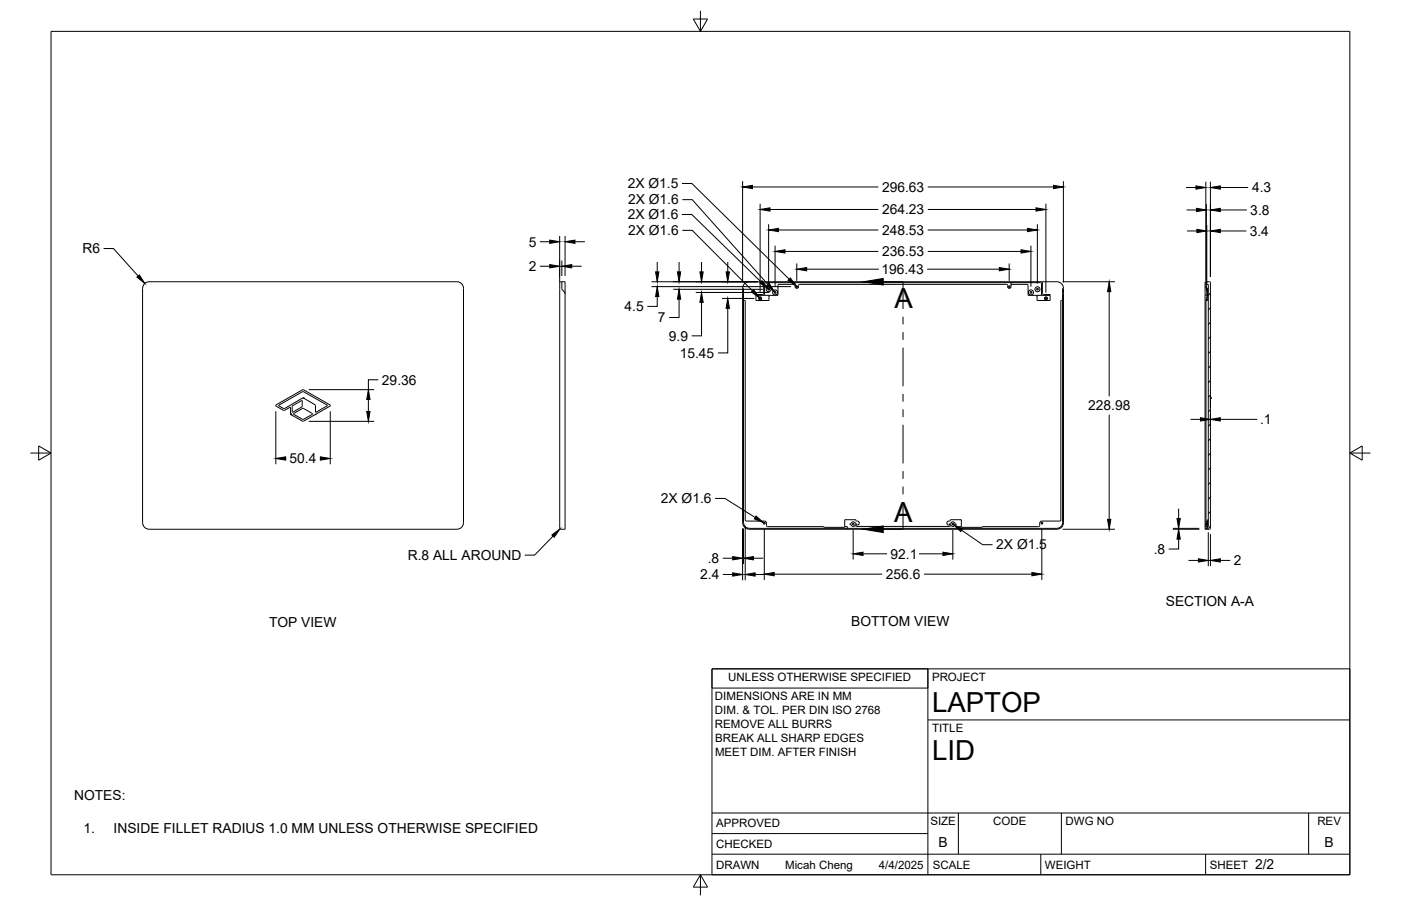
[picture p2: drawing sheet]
<svg xmlns="http://www.w3.org/2000/svg" width="432mm" height="279mm" viewBox="0 0 432 279" stroke-linecap="round" stroke-linejoin="round" font-family="sans-serif">
<!-- layer: Visible -->
<g fill="none" stroke="#000" stroke-width=".31">
<path d="M43.9 88.9v72.3M46 86.9h94.9a2 2 0 0 1 2 2v72.3a2 2 0 0 1-2 2h-94.9M46 86.9a2 2 0 0 0-2 2M172.5 87l1.7-.1v76.3h-1.4a.94 .94 0 0 1-.3-1.2zM173.2 86.9v.6a2.6 2.6 0 0 0 .9 2.9l.1 .2M228.9 88.9v72.3M229.2 92.3l.1 .3 .4 .1v67.6l.3 .4M229.2 88.9v72.3l.5 1.2 1.2 .5M230.9 86.9h94.9a2.16 2.16 0 0 1 2 2.3v72a2 2 0 0 1-2 2h-94.9M230.9 86.9a2 2 0 0 0-2 2M235 90.8h-2v1.9h4v-1.6h-4M235.4 86.9v3.6l-.4 .3"/>
<path d="M235.6 87.5v3.6M235.7 87.5l.3-.3 84.7-.1 .3 .4v3.6M239.8 88v3.1h-2.4l-.4 .3M239.8 88l.3-.3h4.6l.3 .3M244.7 87.1l.3 .4v.9a.54 .54 0 0 0 .6 .5 .54 .54 0 0 0 .5-.5v-.4M246.4 87.7h63.8l.3 .3M246.5 87.7l-.4 .3M311.6 88l.3-.3h4.6l.4 .3M311.9 87.1l-.2 .2-.1 1.1a.53 .53 0 0 1-.5 .5 .53 .53 0 0 1-.6-.5v-.4M316.9 88v3.1h2.4l.3 .3M321.3 86.9v3.6M321.3 90.5l.3 .3"/>
<path d="M321.6 90.8h2.1v1.9h-4.1v-1.6h4.1M327.5 88.9v72.3l-.5 1.2-1.2 .5M327.5 92.3l-.2 .3-.3 .1v67.7l-.4 .3M371.4 87.2v75.7M371.4 91.1h1M371.4 87.2h.2v.5M371.6 87.7v1.2h.8M371.6 87.7h.8v74.6l-.7 .1v-.5M371.7 92.7v68M371.7 92.4v.3M371.7 92.7h.7M371.9 88.9v.5"/>
<path d="M371.9 89.4v1.6h.3M371.9 89.4h.3M372.1 91.6h-.3v.9h.3M372.1 91.1v1.6M372.2 88.9v2.5M372.8 86.9h-1.4v.3M372.8 86.9l.3 .3v75.7l-.3 .3M89.6 127.7h.1M89.6 127.7l-.1-2.1-2 1-2.4-1.3-.1-.4 8.4-4.7 8.4 4.7-.1 .4-4.6 2.6M89.6 127.7v.1M89.6 127.8l.1 .1M89.7 127.9l3.7 2 3.7-2"/>
<path d="M89.7 127.9h.1M90.1 125.2l.1 1.9 2.9-1.7v-1.9l-3 1.7M90.5 127.6l2.8 1.8M93.3 122.7h.1M93.3 122.7h.2M93.3 120.7l-7.4 4.4 1.7 .9 5.7-3.3M93.3 125.9l-2.8 1.7M93.4 125.9l2.9 1.7M93.4 120.7l7.5 4.4-3.6 2-.1-2.2-3.7-2.2M93.5 122.7h.1M96.3 127.6v.1l-2.9 1.7M97.1 127.9h.1"/>
<path d="M373.1 122.7h.1M373.1 129.4v.5M373.1 120.2v.5M373.1 122.7v3.2M44 161.2a2 2 0 0 0 2 2M228.9 161.2a2 2 0 0 0 2 2M230 160.7h5.6M230.9 162.9h94.9M235.6 160.7l.6 .4 .1 1.1 .3 .2h17.3M253.9 162.4v.1M253.9 162.4l.2 .2M254 162.6h6.2"/>
<path d="M260.3 162.4l-.1 .2M260.3 162.4h.9v.4M261.2 162.8l.1 .1M262.3 161.4l-.3 .1v.3l.3 .1M262.3 161.4a.96 .96 0 0 1 1-.3 .96 .96 0 0 1 .7 .7h-.2a.82 .82 0 0 1-.7 .5 .82 .82 0 0 1-.8-.4M263.8 160.5v-.2h-3.5v2.2M263.8 162.1v.1M263.8 160.5l.2 .2M263.9 160.7h.3M264.2 160.7a.68 .68 0 0 1 .6 .8 .68 .68 0 0 1-1 .5v.1M292.4 160.7h.3M292.4 160.7a.68 .68 0 0 0-.5 .8 .68 .68 0 0 0 .9 .5l-.1 .3h-28.7l-.2-.1"/>
<path d="M292.7 161.5h.1a.97 .97 0 0 1 1.1-.5 .97 .97 0 0 1 .8 .8h-.2a.87 .87 0 0 1-.8 .5 .87 .87 0 0 1-.8-.5h-.2zM292.7 160.7l.3-.4h3.3v2.1h-.8l-.2 .5M296.3 162.4l.2 .2M296.5 162.6h6.1M302.8 162.4l-.2 .2M302.8 162.4h17.3M302.8 162.4v.1M321.1 160.7h5.5M321.1 160.7l-.6 .4-.1 1.1-.3 .2M371.4 162.9v.3h1.4M371.7 160.7v1.7M371.7 162.4v.5"/>
<path d="M371.7 160.7h.7M371.7 162.4h.5M371.7 161.4l.5 .1M371.7 161.9h.5M371.7 161.4h.5M372.2 161.8l-.5 .1M372.2 161.9v1h-.8M372.2 160.9h-.5v.5M372.2 161.9h.2M372.4 160.3h-.2v1.6"/>
<circle cx="234.3" cy="92" r=".48"/>
<circle cx="234.3" cy="92" r=".26"/>
<circle cx="236.9" cy="89.2" r=".77"/>
<circle cx="236.9" cy="89.2" r=".26"/>
<circle cx="238.9" cy="90.2" r=".77"/>
<circle cx="238.9" cy="90.2" r=".26"/>
<circle cx="245.6" cy="88.4" r=".24"/>
<circle cx="311.1" cy="88.4" r=".24"/>
<circle cx="317.8" cy="90.2" r=".77"/>
<circle cx="317.8" cy="90.2" r=".26"/>
<circle cx="319.8" cy="89.2" r=".77"/>
<circle cx="319.8" cy="89.2" r=".26"/>
<circle cx="322.4" cy="92" r=".48"/>
<circle cx="322.4" cy="92" r=".26"/>
<circle cx="235.6" cy="161.3" r=".26"/>
<circle cx="263" cy="161.6" r=".24"/>
<circle cx="293.7" cy="161.6" r=".24"/>
<circle cx="321.1" cy="161.3" r=".26"/>
</g>
<!-- layer: Border -->
<path d="M15.7 9.7h400.3v260.1h-400.3zM213.7 5.9h4.4l-2.2 3.8zM215.9 3.3v6.4M9.4 139.7h6.3M11.9 137.5l3.8 2.2-3.8 2.2zM416 139.7h6.4M416 139.7l3.8-2.2v4.4zM215.9 269.8l2.2 3.8h-4.4zM215.9 269.8v6.3" fill="none" stroke="#000" stroke-width=".31"/>
<!-- layer: Titleblock -->
<path d="M219.4 206.3h196.6v63.5h-196.6zM286 206.3v63.5M286 222h130M219.4 257.1h66.6M219.4 250.7h196.6M295.4 250.7v12.7M327.1 250.7v12.7M403.3 250.7v12.7M219.4 263.4h196.6M320.8 263.4v6.4M371.6 263.4v6.4" fill="none" stroke="#000" stroke-width=".31"/>
<!-- layer: Custom Tables -->
<path d="M219.4 206.3h66.6v5.9h-66.6z" fill="none" stroke="#000" stroke-width=".31"/>
<!-- layer: FD_Dimensions -->
<g fill="none" stroke="#000" stroke-width=".31">
<path d="M210.2 56.6h3l30 29.5M228.9 55.9v31.2M231.9 57.7h38.8M285.9 57.7h38.8M327.7 55.9v31.2M365.5 57.8h3.1M371.6 56v30.6M373.1 56v29.4M376.1 57.8h8.6M31.9 76.6h3.1l7.6 8.5M166.4 74.5h3M172.5 72.8v14.3"/>
<path d="M174.2 72.8v12.3M177.2 74.5h3.1M210.2 66.1h3l21.3 20.8M210.3 61.6h3l23.4 26.1M210.3 71h3l18.6 18.7M234.3 62.8v27.5M236.9 69.2v18.2M237.3 64.6h33.4M238.9 75.8v12.6M239.9 70.9h30.8M241.9 77.5h28.8M285.9 77.5h28.8"/>
<path d="M285.9 70.9h30.8M285.9 64.6h33.4M317.7 75.8v12.6M319.7 69.2v18.2M322.3 62.8v27.5M365.7 64.7h3.1M365.8 71.2h3.1M371.8 63v26.8M371.9 69.4v18.3M376.1 64.7h8.2M376.1 71.2h8M166.4 82.1h3"/>
<path d="M173.2 80.3v4.8M176.2 82.1h3.1M200.8 86.9h32.8M200.8 88.4h43M202.6 91.4v3.1h-3.1M202.6 80.8v3M207.5 89.2h27.6M209.3 92.3v5.6h-3.1M209.3 80.8v3M214.4 90.2h22.7M216.2 93.2v10.4h-3M216.2 80.8v3"/>
<path d="M222.5 92h10M224.3 95.1v13.7h-3M224.3 80.8v3M245.6 81.2v5.4M248.6 83h22.3M285.8 83h22.2M311 81.2v5.4M327.5 86.9h16.1M341.9 89.9v32.3M116.6 117.1h-3.1v3.1M85 126.8v16.4M95.2 129.9h20.1"/>
<path d="M95.2 120.2h20.1M101.8 126.8v16.4M113.5 123.2v3.7M341.9 127.9v32.3M366.9 129.3h3.1M373 127.7v3.4M373.1 128.8v2.3M376.1 129.3h11.4M88.1 141.4h.1M98.6 141.4h.1M220.4 153.7h3l9.4 5.9M363.3 156.8v3.1"/>
<path d="M170.5 165.3l-5.7 5.9h-3.1M222.8 177.2h3M222.8 172.1h3M228.9 163v15.9M229.2 163v10.9M229.7 162.1v16.8M232.2 172.1h3M232.7 177.2h3.1M235.6 163.1v15.7M238.6 177.1h33.3M263 163.4v9.2M266 170.8h7.4"/>
<path d="M283.3 170.8h7.3M284.8 177.1h33.3M293.7 163.4v9.2M296.4 163.5l6.5 4.5h3M321.1 163.1v15.7M327.5 163.2h16.1M361.5 163.2h8.1M361.5 162.9h8.1M363.3 166.3v3h-3.1M366.3 172.8h3.1M372.4 164.1v10.5M373.1 164.7v9.9"/>
<path d="M376.1 172.8h3.1"/>
</g>
<g fill="#000" stroke="#000" stroke-width=".31">
<path d="M228.9 57.7l3-.5v1zM324.7 57.2l3 .5-3 .5zM368.6 57.3l3 .5-3 .5zM373.1 57.8l3-.5v1zM169.4 74l3.1 .5-3.1 .6zM174.2 74.5l3-.5v1.1zM234.3 64.6l3-.5v1zM236.9 70.9l3-.5v1zM238.9 77.5l3-.5v1zM314.7 77l3 .5-3 .5zM316.7 70.4l3 .5-3 .5zM319.3 64.1l3 .5-3 .5z"/>
<path d="M368.8 64.2l3 .5-3 .6zM368.9 70.7l3 .5-3 .5zM373.1 64.7l3-.5v1.1zM373.1 71.2l3-.5v1zM42.2 85.5l.8-.7 1.6 2.6zM169.4 81.6l3.1 .5-3.1 .5zM173.2 82.1l3-.5v1zM202.1 83.8h1l-.5 3.1zM202.6 88.4l.5 3h-1zM208.8 83.8h1l-.5 3.1zM209.3 89.2l.5 3.1h-1zM215.7 83.8h1l-.5 3.1z"/>
<path d="M216.2 90.2l.5 3h-1zM223.8 83.8h1l-.5 3.1zM224.3 92l.5 3.1h-1zM231.6 90l.7-.7 1.8 2.5zM234.9 86.6l1.8 2.4-2.5-1.7zM236.3 88.1l.8-.7 1.6 2.6zM242.9 86.4l.7-.7 1.8 2.5zM245.6 83l3-.5v1zM308 82.5l3 .5-3 .5zM341.9 86.9l.5 3h-1zM113 126.9h1l-.5 3zM113.5 120.2l.5 3h-1z"/>
<path d="M370 128.8l3 .5-3 .5zM373.1 129.3l3-.5v1zM85 141.4l3.1-.5v1zM98.7 140.9l3.1 .5-3.1 .5zM233 159.2l2.4 2-2.9-1.2zM362.8 159.9h1l-.5 3zM170.1 165l2.5-1.9-1.8 2.6zM225.8 176.7l3.1 .5-3.1 .5zM225.8 171.6l3.1 .5-3.1 .6zM229.2 172.1l3-.5v1.1zM229.7 177.2l3-.5v1zM235.6 177.1l3-.5v1z"/>
<path d="M263 170.8l3-.5v1zM290.6 170.3l3.1 .5-3.1 .5zM293.9 161.8l2.8 1.3-.6 .8zM318.1 176.6l3 .5-3 .5zM341.4 160.2h1l-.5 3zM363.3 163.2l.5 3.1h-1zM369.4 172.3l3 .5-3 .5zM373.1 172.8l3-.5v1z"/>
</g>
<!-- layer: Hatching -->
<g fill="none" stroke="#000" stroke-width=".31">
<path d="M372.1 86.9l-.5 .5M373.1 90.4l-.7 .7M373.1 94.9l-.7 .7M373.1 99.4l-.7 .7M373.1 103.9l-.7 .7M373.1 108.4l-.7 .7M373.1 112.9l-.7 .6M373.1 117.4l-.7 .6M373.1 121.9l-.7 .6M373.1 126.3l-.7 .7M373.1 130.8l-.7 .7M373.1 135.3l-.7 .7"/>
<path d="M373.1 139.8l-.7 .7M373.1 144.3l-.7 .7M373.1 148.8l-.7 .7M373.1 153.3l-.7 .6M373.1 157.8l-.7 .6M373.1 162.3l-1 .9"/>
</g>
<!-- layer: Section Lines -->
<path d="M272.2 86.9h6.1v8.4M278.3 97.7v2.4M278.3 102.4v2.4M278.3 107.2v11.9M278.3 121.5v2.4M278.3 126.2v2.4M278.3 131v11.9M278.3 145.3v2.4M278.3 150.1v2.3M278.3 154.8v8.4h-6.1" fill="none" stroke="#000" stroke-width=".31"/>
<path d="M266.1 86.9l6.1-1v2zM266.1 163.2l6.1-1v2z" fill="#000" stroke="#000" stroke-width=".31"/>
<g font-size="8.5">
<text x="275.7" y="95">A</text>
<text x="275.6" y="161.1">A</text>
<text x="287.3" y="219.5">LAPTOP</text>
<text x="287.3" y="234.5">LID</text>
</g>
<g font-size="4.3">
<text x="193.5" y="58">2X Ø1.5</text>
<text x="271.8" y="59.2">296.63</text>
<text x="385.9" y="59.3">4.3</text>
<text x="193.6" y="63">2X Ø1.6</text>
<text x="193.5" y="67.6">2X Ø1.6</text>
<text x="271.8" y="66.1">264.23</text>
<text x="385.4" y="66.3">3.8</text>
<text x="162.9" y="76.1">5</text>
<text x="193.6" y="72.5">2X Ø1.6</text>
<text x="271.8" y="72.4">248.53</text>
<text x="385.2" y="72.7">3.4</text>
<text x="25.4" y="78.1">R6</text>
<text x="163" y="83.6">2</text>
<text x="271.8" y="79">236.53</text>
<text x="271.7" y="84.5">196.43</text>
<text x="192.5" y="96">4.5</text>
<text x="202.8" y="99.4">7</text>
<text x="206.2" y="105.1">9.9</text>
<text x="209.5" y="110.3">15.45</text>
<text x="117.7" y="118.6">29.36</text>
<text x="335.4" y="126.6">228.98</text>
<text x="388.4" y="130.9">.1</text>
<text x="89.3" y="142.9">50.4</text>
<text x="203.7" y="155.2">2X Ø1.6</text>
<text x="125.7" y="172.7">R.8 ALL AROUND</text>
<text x="218.1" y="173.6">.8</text>
<text x="274.5" y="172.3">92.1</text>
<text x="307.1" y="169.4">2X Ø1.5</text>
<text x="355.6" y="170.8">.8</text>
<text x="215.8" y="178.7">2.4</text>
<text x="273" y="178.6">256.6</text>
<text x="380.3" y="174.3">2</text>
<text x="359.3" y="186.9">SECTION A-A</text>
<text x="82.9" y="193.5">TOP VIEW</text>
<text x="262.4" y="193">BOTTOM VIEW</text>
<text x="22.9" y="246.6">NOTES:</text>
<text x="25.8" y="256.8">1.</text>
<text x="35" y="256.8">INSIDE FILLET RADIUS 1.0 MM UNLESS OTHERWISE SPECIFIED</text>
<text x="289.3" y="261.2">B</text>
<text x="408.2" y="261.2">B</text>
<text x="386.8" y="268.1">2/2</text>
</g>
<g font-size="3.5">
<text x="220.4" y="216">DIMENSIONS ARE IN MM</text>
<text x="224.5" y="210.1">UNLESS OTHERWISE SPECIFIED</text>
<text x="287.3" y="210.1">PROJECT</text>
<text x="220.4" y="220.3">DIM. &amp; TOL. PER DIN ISO 2768</text>
<text x="220.4" y="224.5">REMOVE ALL BURRS</text>
<text x="287.3" y="225.8">TITLE</text>
<text x="220.4" y="228.8">BREAK ALL SHARP EDGES</text>
<text x="220.4" y="233.1">MEET DIM. AFTER FINISH</text>
<text x="220.7" y="255.2">APPROVED</text>
<text x="286.7" y="254.5">SIZE</text>
<text x="306.1" y="254.5">CODE</text>
<text x="328.4" y="254.5">DWG NO</text>
<text x="406" y="254.5">REV</text>
<text x="220.7" y="261.5">CHECKED</text>
<text x="220.7" y="267.9">DRAWN</text>
<text x="242" y="267.9">Micah Cheng</text>
<text x="270.9" y="267.9">4/4/2025</text>
<text x="287.5" y="267.9">SCALE</text>
<text x="322.1" y="267.9">WEIGHT</text>
<text x="372.9" y="267.9">SHEET</text>
</g>
</svg>
